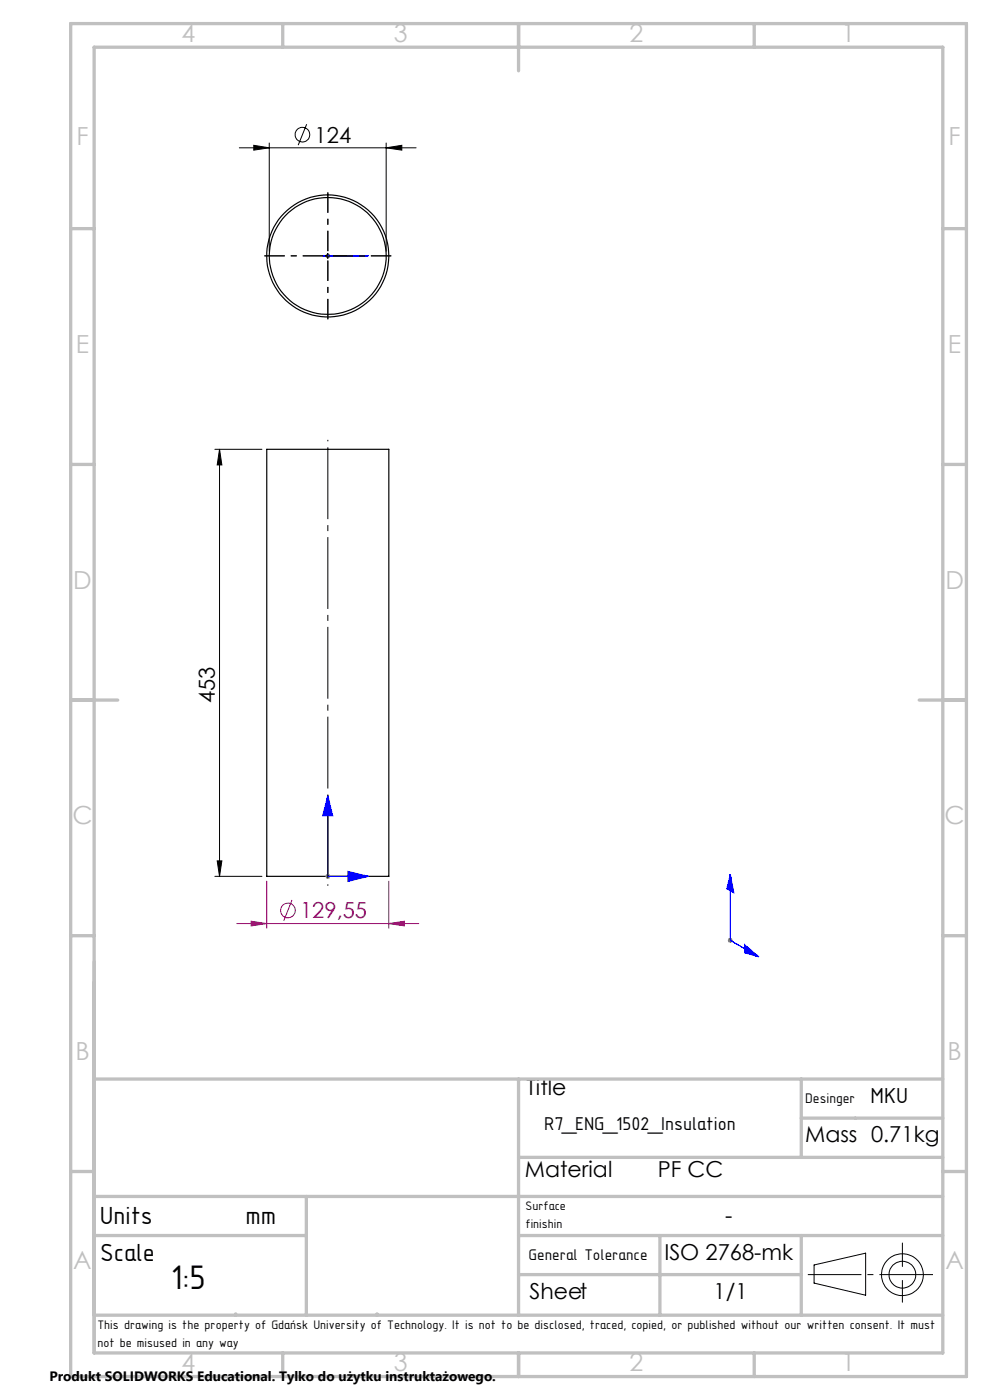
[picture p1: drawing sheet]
<svg xmlns="http://www.w3.org/2000/svg" width="210mm" height="297mm" viewBox="0 0 210 297" stroke-linecap="round" stroke-linejoin="round" font-family="sans-serif">
<g fill="none" stroke="#000" stroke-width=".25">
<path d="M56.6 95.3h25.9v90.6h-25.9z"/>
<circle cx="69.5" cy="54.3" r="12.4"/>
<circle cx="69.5" cy="54.3" r="13"/>
</g>
<g fill="none" stroke="#a0006e" stroke-width=".21">
<path d="M50.2 195.9h38.6M53.3 195.4l3.3 .5-3.3 .5zM56.6 186.9v10M61.9 190.9l-1.7 4.5M82.5 195.9l3.3-.5v1zM82.5 186.9v10"/>
<circle cx="61.1" cy="193.2" r="1.56"/>
</g>
<g fill="none" stroke="#000" stroke-width=".21">
<path d="M50.8 31.4h37.5M53.8 30.8l3.3 .6-3.3 .5zM57.1 30.3v23M65.1 26.3l-1.8 4.5M81.9 31.4l3.3-.6v1.1zM81.9 30.3v23M69 54.3h1M69.5 53.8v1M45.6 95.3h10M46.6 95.3l.5 3.3h-1zM46.6 95.3v90.6M20 197v90h180v-90"/>
<path d="M45.6 185.9h10M46.1 182.6h1l-.5 3.3zM20 279h180M172.7 268.4l10.9-2.6v9l-10.9-2.6zM191.4 263.7v5M191.4 271.6v4.7"/>
<circle cx="64.2" cy="28.6" r="1.55"/>
<circle cx="191.4" cy="270.4" r="2.84"/>
<circle cx="191.4" cy="270.4" r="4.4"/>
</g>
<g fill="none" stroke="#00f" stroke-width=".21">
<path d="M68.4 54.3h2.2zM69.3 54.3h.4zM69.5 54.3h.1M69.5 54.3h8.6M78.1 54.3h-4.3h4.3M78.1 54.3h-.8h.8M69.5 168.8l.2 .8h-.4zM69.5 168.8l1.1 4.3h-2.2zM69.5 168.8v17.1h8.6M73.8 184.9l4.3 1-4.3 1.1zM77.3 185.7l.8 .2-.8 .3zM154.9 185.5l.2 .8-.3-.2z"/>
<path d="M154.9 185.5l.8 3.9-1.5-.8zM154.9 185.5v14l6.1 3.5M157.9 200.4l3.1 2.6-3.1-.9zM160.4 202.5l.6 .5-.6-.2z"/>
</g>
<path d="M69 54.3h1M69.2 53.9l.7 .7M69.5 53.8v1M69.9 53.9l-.7 .7M69 185.9h1M69.2 185.6l.7 .7M69.5 185.4v1M69.9 185.6l-.7 .7M154.4 199.5h1M154.6 199.1l.7 .7M154.9 199v1M155.3 199.1l-.7 .7" fill="none" stroke="#808080" stroke-width=".21"/>
<path d="M171.4 270.4h26.5" fill="none" stroke="#000" stroke-width=".21" stroke-dasharray="15.2 1.3 1.3 1.3" stroke-dashoffset="3.9" stroke-linecap="butt"/>
<path d="M68.5 54.3h-12.4M69.5 53.3v-12.5M69.5 55.3v12.4M70.5 54.3h12.5" fill="none" stroke="#000" stroke-width=".21" stroke-dasharray="15.2 1.3 1.3 1.3" stroke-dashoffset="10.9" stroke-linecap="butt"/>
<path d="M69.5 93.3v94.6" fill="none" stroke="#000" stroke-width=".21" stroke-dasharray="15.2 1.3 1.3 1.3" stroke-dashoffset="-1.6" stroke-linecap="butt"/>
<g fill="none" stroke="#c0c0c0" stroke-width=".7">
<path d="M15 5h190v287h-190zM20 10h180v277h-180zM60 5v5M110 5v10M160 5v5M15 48.5h5M200 48.5h5M15 98.5h5M200 98.5h5M15 148.5h10M195 148.5h10M15 198.5h5"/>
<path d="M200 198.5h5M20 228.9h180M110 228.9v50.1M170 228.9v16.6M170 237.2h30M15 248.5h5M20 253.8h180M65 253.8v25.2M110 245.5h90M200 248.5h5M20 279h180M20 262.1h45"/>
<path d="M50 278.7v.3M80 278.7v.3M110 262.1h90M110 270.4h60M140 262.1v16.9M170 262.1v16.9M60 287v5M110 287v5M160 287v5"/>
</g>
<g fill="#00f">
<path d="M77.3 185.7l.8 .2-.8 .3zM69.5 168.8l.2 .8h-.4z"/>
<path d="M73.8 54.3h4.3zM68.4 54.3h2.2z"/>
<path d="M73.8 184.9l4.3 1-4.3 1.1zM69.5 168.8l1.1 4.3h-2.2zM160.4 202.5l.6 .5-.6-.2zM154.9 185.5l.2 .8-.3-.2zM157.9 200.4l3.1 2.6-3.1-.9zM154.9 185.5l.8 3.9-1.5-.8zM77.3 54.3h.8zM69.3 54.3h.4z"/>
</g>
<g fill="#000">
<path d="M53.8 30.8l3.3 .6-3.3 .5zM81.9 31.4l3.3-.6v1.1z"/>
<path d="M46.6 95.3l.5 3.3h-1zM46.1 182.6h1l-.5 3.3z"/>
</g>
<path d="M53.3 195.4l3.3 .5-3.3 .5zM82.5 195.9l3.3-.5v1z" fill="#a0006e"/>
<text font-size="7.8" x="36.2" y="273.4">1:5</text>
<g font-size="5.6">
<text x="21.2" y="259.6">Units</text>
<text x="52.1" y="259.6">mm</text>
<text x="21.2" y="267.5">Scale</text>
</g>
<g font-size="5.3" fill="#c0c0c0">
<text x="38.5" y="8.9">4</text>
<text x="83.5" y="8.9">3</text>
<text x="133.5" y="8.9">2</text>
<text x="178.5" y="8.9">1</text>
<text x="16.2" y="30.7">F</text>
<text x="201.2" y="30.7">F</text>
<text x="16.1" y="74.9">E</text>
<text x="201.1" y="74.9">E</text>
<text x="15.5" y="124.9">D</text>
<text x="200.5" y="124.9">D</text>
<text x="15.4" y="174.9">C</text>
<text x="200.4" y="174.9">C</text>
<text x="16" y="224.9">B</text>
<text x="201" y="224.9">B</text>
<text x="15.5" y="269.2">A</text>
<text x="200.5" y="269.2">A</text>
<text x="38.5" y="290.9">4</text>
<text x="83.5" y="290.9">3</text>
<text x="133.5" y="290.9">2</text>
<text x="178.5" y="290.9">1</text>
</g>
<text font-size="4.9" x="184.7" y="234.1">MKU</text>
<g font-size="4.7">
<text x="66.7" y="30.3">124</text>
<text x="45.6" y="149.1" transform="rotate(-90 45.6 149.1)">453</text>
<text x="111.7" y="232.3">Title</text>
<text x="170.8" y="242.2">Mass 0.71kg</text>
<text x="111.4" y="249.7">Material</text>
<text x="139.5" y="249.7">PF CC</text>
<text x="153.8" y="259.4">-</text>
<text x="140.9" y="267.2">ISO 2768-mk</text>
<text x="112.3" y="275.6">Sheet</text>
<text x="151.4" y="275.6">1/1</text>
</g>
<text font-size="4.7" fill="#a0006e" x="63.7" y="194.8">129,55</text>
<text font-size="4.2" x="115.4" y="239.7">R7_ENG_1502_Insulation</text>
<text font-size="3.5" x="112.1" y="267.4">General Tolerance</text>
<text font-size="3.2" x="170.8" y="234">Desinger</text>
<text font-size="2.9" x="10.5" y="292.9">Produkt SOLIDWORKS Educational. Tylko do użytku instruktażowego.</text>
<g font-size="2.8">
<text x="111.5" y="256.7">Surface</text>
<text x="111.5" y="260.5">finishin</text>
<text x="20.7" y="281.9">This drawing is the property of Gdańsk University of Technology. It is not to be disclosed, traced, copied, or published without our written consent. It must</text>
<text x="20.7" y="285.7">not be misused in any way</text>
</g>
</svg>
